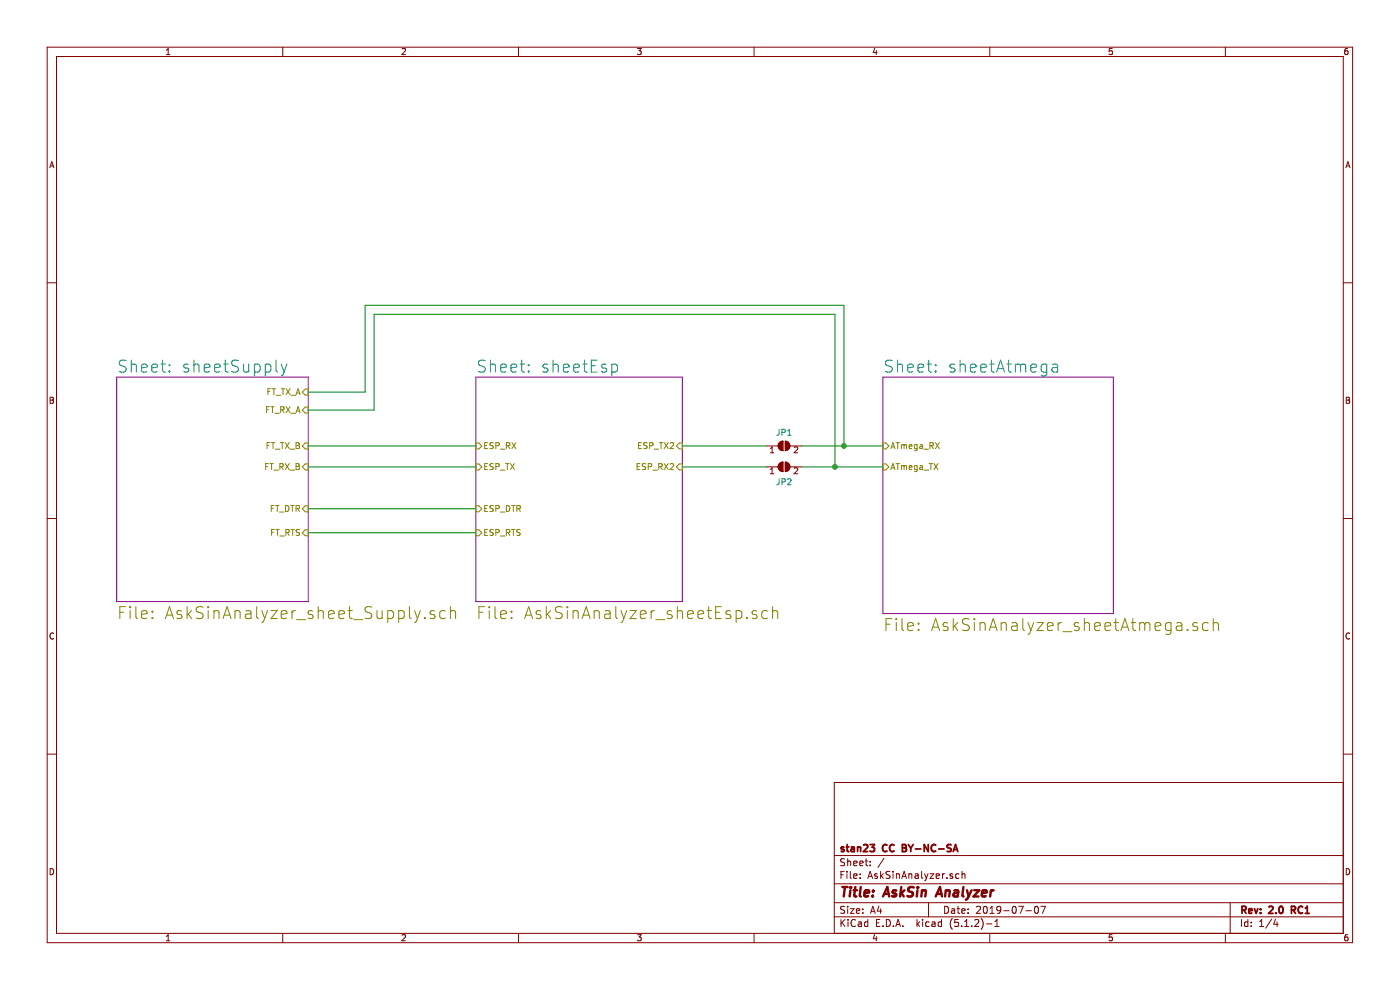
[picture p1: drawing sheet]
EESchema Schematic File Version 4
LIBS:AskSinAnalyzer-cache
EELAYER 29 0
EELAYER END
$Descr A4 11693 8268
encoding utf-8
Sheet 1 4
Title "AskSin Analyzer"
Date "2019-07-07"
Rev "2.0 RC1"
Comp "stan23 CC BY-NC-SA"
Comment1 ""
Comment2 ""
Comment3 ""
Comment4 ""
$EndDescr
$Sheet
S 3975 3150 1725 1875
U 5D4B4DC0
F0 "sheetEsp" 100
F1 "AskSinAnalyzer_sheetEsp.sch" 100
F2 "ESP_DTR" I L 3975 4250 50 
F3 "ESP_RX2" I R 5700 3900 50 
F4 "ESP_TX2" I R 5700 3725 50 
F5 "ESP_RX" I L 3975 3725 50 
F6 "ESP_TX" I L 3975 3900 50 
F7 "ESP_RTS" I L 3975 4450 50 
$EndSheet
$Sheet
S 7375 3150 1925 1975
U 5D4E1EE1
F0 "sheetAtmega" 100
F1 "AskSinAnalyzer_sheetAtmega.sch" 100
F2 "ATmega_RX" I L 7375 3725 50 
F3 "ATmega_TX" I L 7375 3900 50 
$EndSheet
Wire Wire Line
	5700 3725 6400 3725
$Sheet
S 975  3150 1600 1875
U 5D5AE549
F0 "sheetSupply" 100
F1 "AskSinAnalyzer_sheet_Supply.sch" 100
F2 "FT_DTR" I R 2575 4250 50 
F3 "FT_TX_A" I R 2575 3275 50 
F4 "FT_TX_B" I R 2575 3725 50 
F5 "FT_RX_A" I R 2575 3425 50 
F6 "FT_RX_B" I R 2575 3900 50 
F7 "FT_RTS" I R 2575 4450 50 
$EndSheet
Wire Wire Line
	3975 3725 2575 3725
Wire Wire Line
	2575 3275 3050 3275
Wire Wire Line
	3050 3275 3050 2550
Wire Wire Line
	3050 2550 7050 2550
Wire Wire Line
	7050 2550 7050 3725
Connection ~ 7050 3725
Wire Wire Line
	7050 3725 7375 3725
Wire Wire Line
	3125 2625 6975 2625
Wire Wire Line
	6975 2625 6975 3900
Wire Wire Line
	3975 3900 2575 3900
Wire Wire Line
	2575 3425 3125 3425
Wire Wire Line
	3125 3425 3125 2625
Wire Wire Line
	7375 3900 6975 3900
Wire Wire Line
	2575 4250 3975 4250
Wire Wire Line
	2575 4450 3975 4450
$Comp
L Jumper:SolderJumper_2_Open JP1
U 1 1
P 6550 3725
F 0 "JP1" H 6550 3838 50  0000 C CNN
F 1 "~" H 6550 3839 50  0000 C CNN
F 2 "Jumper:SolderJumper-2_P1.3mm_Open_RoundedPad1.0x1.5mm" H 6550 3725 50  0001 C CNN
F 3 "~" H 6550 3725 50  0001 C CNN
	1    6550 3725
	1    0    0    -1  
$EndComp
Wire Wire Line
	6700 3725 7050 3725
$Comp
L Jumper:SolderJumper_2_Open JP2
U 1 1
P 6550 3900
F 0 "JP2" H 6550 3775 50  0000 C CNN
F 1 "~" H 6550 4014 50  0000 C CNN
F 2 "Jumper:SolderJumper-2_P1.3mm_Open_RoundedPad1.0x1.5mm" H 6550 3900 50  0001 C CNN
F 3 "~" H 6550 3900 50  0001 C CNN
	1    6550 3900
	1    0    0    -1  
$EndComp
Wire Wire Line
	6400 3900 5700 3900
Wire Wire Line
	6700 3900 6975 3900
Connection ~ 6975 3900
$EndSCHEMATC
